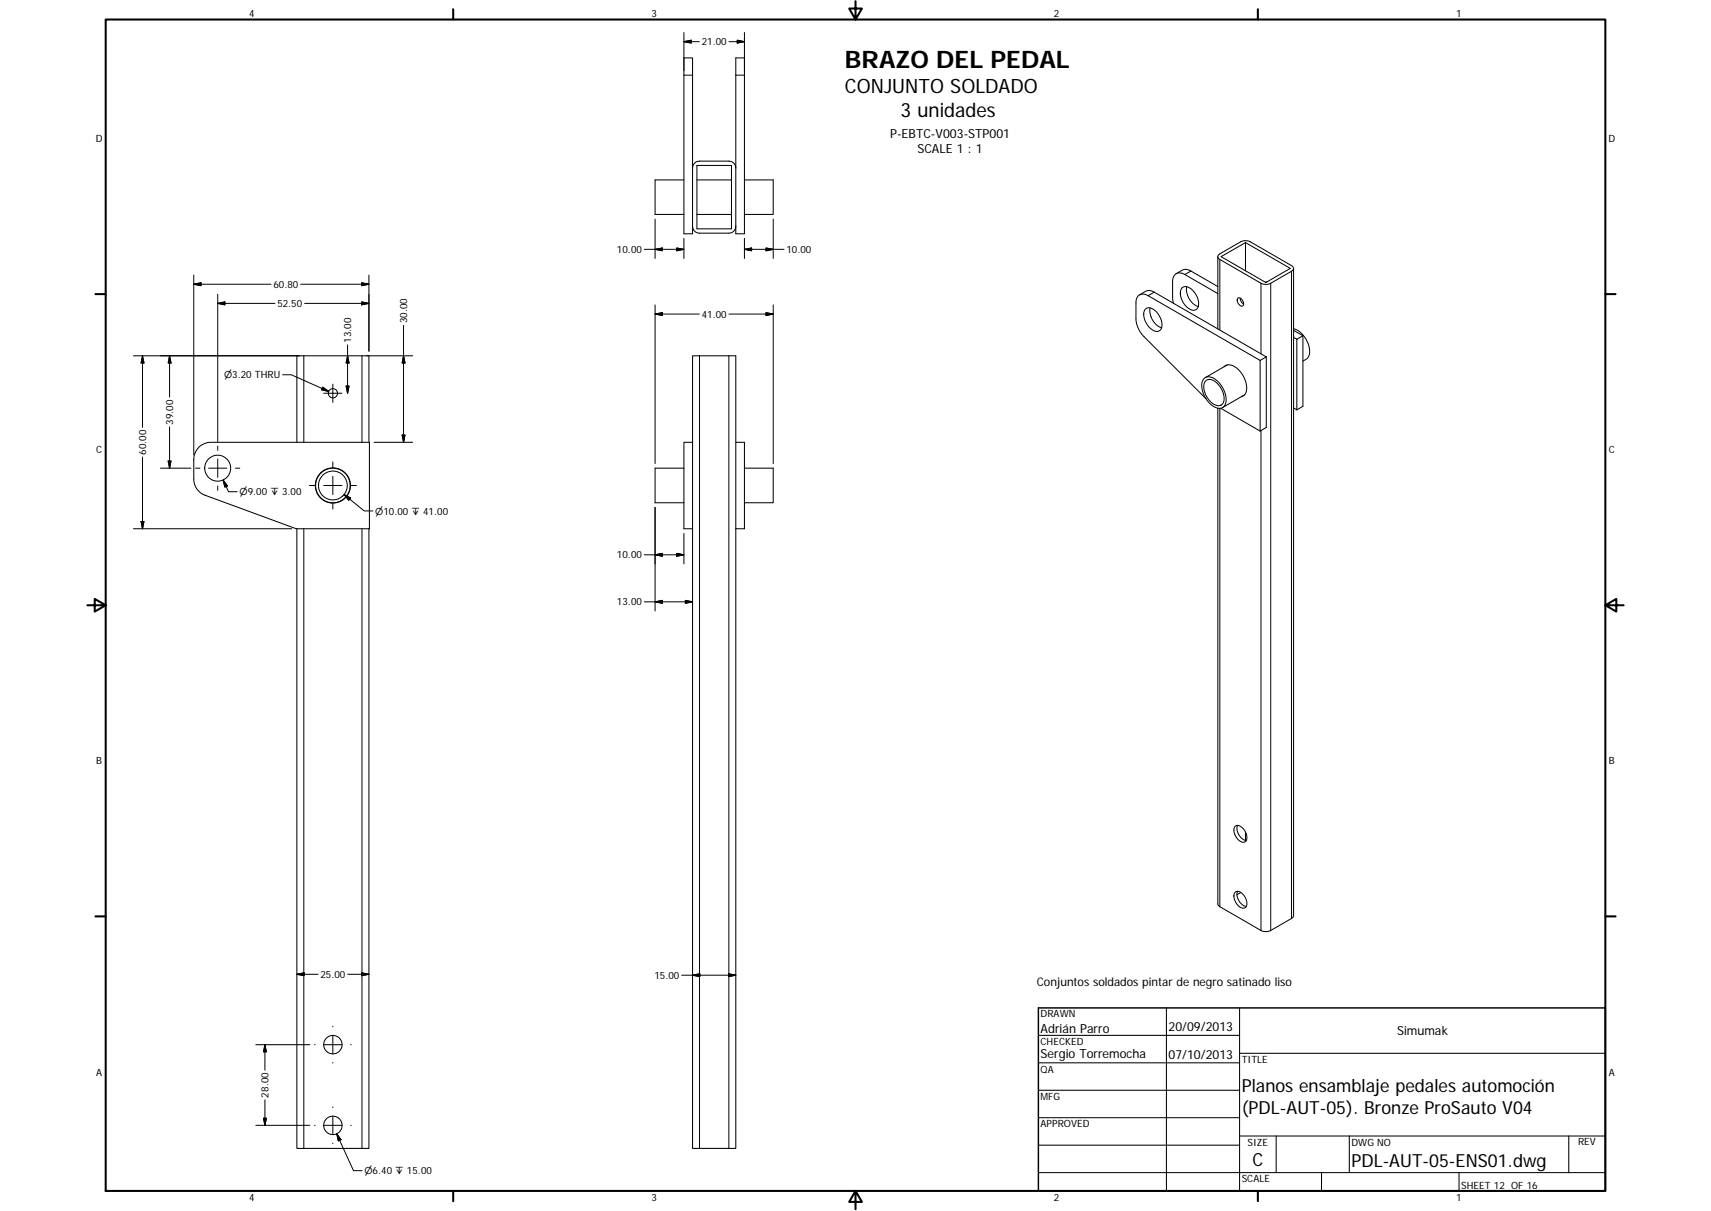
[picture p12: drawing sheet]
<svg xmlns="http://www.w3.org/2000/svg" width="594mm" height="420mm" viewBox="0 0 594 420" stroke-linecap="round" stroke-linejoin="round" font-family="sans-serif">
<g fill="none" stroke="#000" stroke-width=".36">
<path d="M237.5 20.1h3v61h-3zM255.5 20.1h3v61h-3zM240.5 58.3a2.39 2.39 0 0 1 2.4-2.4h10.2a2.42 2.42 0 0 1 2.4 2.4M242 57.4h12v22h-12zM237.5 62.4h-10v12h10M240.5 78.5a2.39 2.39 0 0 0 2.4 2.4h10.2a2.42 2.42 0 0 0 2.4-2.4M242 74.4h12M242 62.4h12M258.5 62.4h10v12h-10M408.4 95l2.1-1.3a3 3 0 0 1 3 .3l9.3 5.4M410.3 100a2.92 2.92 0 0 1 4.3 1.3 4.9 4.9 0 0 1 .9 6 3.4 3.4 0 0 1-4.4-1.9 5.1 5.1 0 0 1-.8-5.4zM412.1 99.5a6.4 6.4 0 0 0 3.9 6.9"/>
<path d="M422.8 89v25.1M423.3 88.2l7.5-4.3a3.8 3.8 0 0 1 3.3 0l14.3 8.3a1.02 1.02 0 0 1 .8 .9 1.02 1.02 0 0 1-.8 1l-7.2 4.2a3.8 3.8 0 0 1-3.4 0l-14.3-8.3a1 1 0 0 1-.6-.8 1 1 0 0 1 .4-1zM424 89l8.4-4.8 15.6 8.9-8.5 4.9zM432.4 84.2v9.8M439.9 97.8l-.6 .1M449.1 93.1v224.6l-.4 .8-7.5 4.3a3.8 3.8 0 0 1-3.4 0l-14.3-8.2-.7-1v-172M395.7 102.3l2.1-1.2a3.1 3.1 0 0 1 3 .3l38.9 22.4M397.6 107.3a2.68 2.68 0 0 1 3.9 .9l.4 .4a5.2 5.2 0 0 1 1 5.8 2.71 2.71 0 0 1-3.9-.9 5.6 5.6 0 0 1-1.4-6.2zM399.4 106.8a6.4 6.4 0 0 0 3.9 6.9M422.8 101.9l-11.4-6.7a2.59 2.59 0 0 0-3-.3 2.59 2.59 0 0 0-1.3 2.8v5.5l.4 2M429.7 103.5a1.75 1.75 0 0 1 2.1 2.3 .95 .95 0 0 1-1 .4 .95 .95 0 0 1-.8-.8 1.75 1.75 0 0 1-.3-1.9zM430.6 103.4v.3a2.31 2.31 0 0 0 1.2 1.8"/>
<path d="M449.1 117.1l1.2 .6M449.1 114.6l3.3 1.9M449.2 114a8.3 8.3 0 0 1 5.2 9.6l-.6 .9-1.4 .8M450.3 117.7v24.5M452.4 116.5l-2.1 1.2M452.4 116.5v24.5l-2.1 1.2M418.1 131.4a3.3 3.3 0 0 1 4.5 .7 8.1 8.1 0 0 1 2.7 8.5 2.73 2.73 0 0 1-4.2 .2 8.4 8.4 0 0 1-3.5-8.8zM418.7 132.1a3.2 3.2 0 0 1 4.2 1.2 5.9 5.9 0 0 1 1.5 6.9 2.86 2.86 0 0 1-4.1-.9 6.3 6.3 0 0 1-1.8-7zM425 127.2a3.2 3.2 0 0 1 4.4 .5 8.5 8.5 0 0 1 3.2 8.6l-.4 .6-1.2 .7M426.1 126.6l-7.6 4.4M432.1 137l-7.6 4.4M437.5 125.1v24.5"/>
<path d="M437.5 125.1l-38.9-22.5a2.59 2.59 0 0 0-2.9-.3 2.59 2.59 0 0 0-1.3 2.8l.2 6.9 .7 2.1 1.2 1.9 22.3 22.3M439.7 123.8l-2.2 1.3M439.7 123.8v24.5l-2.2 1.3M69 155.2a6 6 0 0 1 4.3-1.7h55v30h-25.4l-31.7-11.7a5.9 5.9 0 0 1-3.9-5.6v-6.8a6.1 6.1 0 0 1 1.7-4.2zM103.1 153.5v-30.1h25v30.1M240.5 153.5h-3v30h3M240.5 153.5v30M255.5 153.5h3v30h-3zM255.5 153.5v-30.1h-15v30.1M423.9 141.6l13.6 8M449.1 141.6l1.2 .6M237.5 162.4h-10v12h10"/>
<path d="M258.5 162.4h10v12h-10M103.1 183.5v214.9h22.6h2.4v-214.9M255.5 183.5v214.9h-12.6h-2.4v-214.9M428.7 286.8a2.13 2.13 0 0 1 3.3 1.1 3.2 3.2 0 0 1 .2 4.2 3.6 3.6 0 0 1-3.7-3.3l-.1-1.2zM429.7 286.4a4.3 4.3 0 0 0 3 5.2M432.4 288.7v2.9M428.7 309.7a2.13 2.13 0 0 1 3.3 1.1 3.2 3.2 0 0 1 .2 4.2 3.6 3.6 0 0 1-3.7-3.4l-.1-1.1zM429.7 309.2a4.3 4.3 0 0 0 3 5.3M430.8 309.6l-1.3 .8M360.5 359.2h69.9M405 349.7v63.5M430.4 349.7v63.5"/>
<path d="M360.5 368.7h69.9M360.5 378.3h69.9M430.4 365.4h127M360.5 387.8h69.9M360.5 397.3h69.9M430.4 394.1h127M443.1 394.1v12.7M468.5 394.1v12.7M544.7 394.1v12.7M360.5 406.8h196.9M458.8 406.8v6.4M506.6 406.8v6.4"/>
<circle cx="115.6" cy="136.5" r="1.6"/>
<circle cx="75.6" cy="162.4" r="4.5"/>
<circle cx="115.6" cy="168.4" r="6.1"/>
<circle cx="115.6" cy="168.4" r="5"/>
<circle cx="115.6" cy="168.4" r="6"/>
<circle cx="115.6" cy="362.4" r="3.2"/>
<circle cx="115.6" cy="390.5" r="3.2"/>
</g>
<g fill="none" stroke="#000" stroke-width=".35">
<path d="M237.5 11.3v13.2M237.5 14.5l2.5-.6v1zM237.5 14.5h5.3M253.1 14.5h5.4M256 13.9l2.5 .6-2.5 .4zM258.5 11.3v13.2M237.5 26.1h3M255.5 26.1h3M227.5 76v13.7M268.5 76v13.7M67.3 98.6l2.5-.5v1zM67.3 98.6h26.8"/>
<path d="M67.3 95.4v62.4M104.4 98.6h23.7M125.6 98.1l2.5 .5-2.5 .5zM128.1 95.4v26.5M223.7 86.5h13.8M227.5 86.5l2.5-.5v1zM235 86l2.5 .5-2.5 .5zM237.5 82.7v7M258.5 82.7v7M258.5 86.5l2.5-.5v1zM266 86l2.5 .5-2.5 .5zM272.2 86.5h-13.7"/>
<path d="M413.5 94l-2.1 1.2M423.5 90v24.5M437.8 98.3v24.5M441.2 98.3v224.5M448.4 94.1v224.6M75.6 102.1v51.1M75.6 105.3l2.5-.5v1zM75.6 105.3h19.9M105.8 105.3h22.3M120.7 119.7v16.7M125.6 104.8l2.5 .5-2.5 .5zM140.1 112.9v40.6"/>
<path d="M227.5 105.8v55M227.5 109l2.5-.5v1zM227.5 109h15.3M253.1 109h15.4M266 108.5l2.5 .5-2.5 .5zM268.5 105.8v55M400.8 101.4l-2.2 1.2M46.3 123.4h57.6M49.5 123.4v24.9M49.5 123.4l.5 2.5h-1zM58.9 123.4v14.4M58.9 123.4l.5 2.5h-1z"/>
<path d="M98.1 130h3l13 5.8M105.5 123.4v30.1M112 134.3l2.1 1.5-2.5-.6zM112.4 136.4h6.3M115.6 133.3v6.3M120.2 133.9h1l-.5 2.5zM120.7 123.4l.5 2.5h-1zM125.7 123.4v30.1M127.3 123.4h16M140.1 123.4l.5 2.5h-1zM242.9 123.4v275M253.1 123.4v275"/>
<path d="M49.5 158.6v24.9M58.4 160h1l-.5 2.4zM58.9 148.1v14.3M75.6 154.8v1.5M75.6 159.3v6.3M129.9 153.5h13.4M139.6 150.9h1l-.5 2.6zM423.5 141.7v172.9M437.8 149.4v173.4M55.7 162.4h10.6M67.9 162.4h1.5M72.4 162.4h6.4"/>
<path d="M75.6 168.6v1.5M77.5 166.5l1.8 4.1h3.1M77.5 166.5l1.5 2.1-.9 .4zM81.8 162.4h1.5M107.4 168.4h2M112.4 168.4h6.3M115.6 160.3v2M115.6 165.3v6.3M115.6 174.6v2M119.5 171.6l2.2 1.2-.6 .8zM119.5 171.6l7 5.7h3M121.7 168.4h2.1"/>
<path d="M227.5 176v36M46.3 183.5h55M49 180.9h1l-.5 2.6zM105.5 183.5v214.9M125.7 183.5v214.9M223.7 192.5h13.8M227.5 192.5l2.5-.5v1zM235 192l2.5 .5-2.5 .5zM237.5 185v10.7M223.7 208.8h16.8M227.5 208.8l2.5-.5v1zM238 208.3l2.5 .5-2.5 .5z"/>
<path d="M103.1 338l2.5-.5v1zM103.1 338h7.3M120.7 338h7.4M125.6 337.5l2.5 .5-2.5 .5zM236.7 338.3h18.8M240.5 338.3l2.5-.5v1.1zM253 337.8l2.5 .5-2.5 .6zM115.6 356.1v.2M115.6 359.3v6.3M88.8 362.5h18.8M92 362.5v8.8M92 362.5l.5 2.4h-1z"/>
<path d="M109.2 362.5h.2M112.4 362.5h6.3M115.6 368.6v.2M121.7 362.5h.3M88.8 390.4h18.8M91.5 388h1l-.5 2.4zM92 381.6v8.8M109.2 390.4h.2M112.4 390.4h6.3M115.6 384.1v.2M115.6 387.3v6.3M115.6 396.6v.2"/>
<path d="M116.9 393.4l5.8 12.8h3M116.9 393.4l1.5 2-.9 .5zM121.7 390.4h.3"/>
</g>
<g fill="none" stroke="#000" stroke-width=".71">
<path d="M36.7 6.8h520.7v406.4h-520.7zM157.3 3.2v3.6M297 .4v6.4l-2.2-3.8h4.5l-2.3 3.8M436.7 3.2v3.6M33.1 102h3.6M557.4 102h3.6M30.3 210h6.4l-3.8-2.2v4.4l3.8-2.2M557.4 210l3.8 2.2v-4.4l-3.8 2.2h6.3M33.1 317.9h3.6M557.4 317.9h3.6M157.3 413.2v3.6M297 413.2l2.3 3.8h-4.5l2.2-3.8v6.3"/>
<path d="M436.7 413.2v3.6"/>
</g>
<path d="M360.5 349.7h196.9v63.5h-196.9z" fill="none" stroke="#000" stroke-width=".51"/>
<g fill="#000" stroke="#000" stroke-width=".35">
<path d="M237.5 14.5l2.5-.6v1zM256 13.9l2.5 .6-2.5 .4zM67.3 98.6l2.5-.5v1zM125.6 98.1l2.5 .5-2.5 .5zM227.5 86.5l2.5-.5v1zM235 86l2.5 .5-2.5 .5zM258.5 86.5l2.5-.5v1zM266 86l2.5 .5-2.5 .5zM75.6 105.3l2.5-.5v1zM125.6 104.8l2.5 .5-2.5 .5zM227.5 109l2.5-.5v1zM266 108.5l2.5 .5-2.5 .5z"/>
<path d="M49.5 123.4l.5 2.5h-1zM58.9 123.4l.5 2.5h-1zM112 134.3l2.1 1.5-2.5-.6zM120.2 133.9h1l-.5 2.5zM120.7 123.4l.5 2.5h-1zM140.1 123.4l.5 2.5h-1zM58.4 160h1l-.5 2.4zM139.6 150.9h1l-.5 2.6zM77.5 166.5l1.5 2.1-.9 .4zM119.5 171.6l2.2 1.2-.6 .8zM49 180.9h1l-.5 2.6zM227.5 192.5l2.5-.5v1z"/>
<path d="M235 192l2.5 .5-2.5 .5zM227.5 208.8l2.5-.5v1zM238 208.3l2.5 .5-2.5 .5zM103.1 338l2.5-.5v1zM125.6 337.5l2.5 .5-2.5 .5zM240.5 338.3l2.5-.5v1.1zM253 337.8l2.5 .5-2.5 .6zM92 362.5l.5 2.4h-1zM91.5 388h1l-.5 2.4zM116.9 393.4l1.5 2-.9 .5z"/>
</g>
<text font-size="8.4" x="293.4" y="23.7">BRAZO DEL PEDAL</text>
<g font-size="6.9">
<text x="293.4" y="32.4">CONJUNTO SOLDADO</text>
<text x="312.7" y="40.6">3 unidades</text>
</g>
<g font-size="6.3">
<text x="431.1" y="379">Planos ensamblaje pedales automoción</text>
<text x="431.1" y="386.6">(PDL-AUT-05). Bronze ProSauto V04</text>
<text x="434.8" y="404.7">C</text>
<text x="469.2" y="404.8">PDL-AUT-05-ENS01.dwg</text>
</g>
<g font-size="4.4">
<text x="309.1" y="47.7">P-EBTC-V003-STP001</text>
<text x="318.6" y="53">SCALE 1 : 1</text>
<text x="361.3" y="358.4">Adrián Parro</text>
<text x="405.8" y="357.8">20/09/2013</text>
<text x="485.1" y="359.2">Simumak</text>
<text x="361.3" y="367.1">Sergio Torremocha</text>
<text x="405.8" y="367.3">07/10/2013</text>
</g>
<text font-size="4.1" x="360" y="342.1">Conjuntos soldados pintar de negro satinado liso</text>
<g font-size="3.5">
<text x="86.6" y="5.8">4</text>
<text x="226.3" y="5.8">3</text>
<text x="365.9" y="5.8">2</text>
<text x="505.6" y="5.8">1</text>
<text x="243.6" y="15.7">21.00</text>
<text x="33.2" y="49.4">D</text>
<text x="558.5" y="49.4">D</text>
<text x="214.2" y="87.8">10.00</text>
<text x="273" y="87.8">10.00</text>
<text x="94.9" y="99.9">60.80</text>
<text x="96.3" y="106.6">52.50</text>
<text x="141.4" y="112.1" transform="rotate(-90 141.4 112.1)">30.00</text>
<text x="243.6" y="110.3">41.00</text>
<text x="122" y="118.9" transform="rotate(-90 122 118.9)">13.00</text>
<text x="60.2" y="147.3" transform="rotate(-90 60.2 147.3)">39.00</text>
<text x="33.4" y="157.3">C</text>
<text x="50.8" y="157.8" transform="rotate(-90 50.8 157.8)">60.00</text>
<text x="558.6" y="157.3">C</text>
<text x="214.2" y="193.8">10.00</text>
<text x="214.2" y="210">13.00</text>
<text x="33.4" y="265.2">B</text>
<text x="558.6" y="265.2">B</text>
<text x="111.2" y="339.3">25.00</text>
<text x="227.2" y="339.6">15.00</text>
<text x="361.3" y="353">DRAWN</text>
<text x="361.3" y="362.5">CHECKED</text>
<text x="431.1" y="368.7">TITLE</text>
<text x="33.4" y="373.2">A</text>
<text x="361.3" y="372.1">QA</text>
<text x="558.6" y="373.2">A</text>
<text x="93.3" y="380.8" transform="rotate(-90 93.3 380.8)">28.00</text>
<text x="361.3" y="381.6">MFG</text>
<text x="361.3" y="391.2">APPROVED</text>
<text x="433.2" y="397.5">SIZE</text>
<text x="469.2" y="397.5">DWG NO</text>
<text x="547.9" y="397.4">REV</text>
<text x="431.1" y="410.2">SCALE</text>
<text x="507.3" y="412.4">SHEET 12 OF 16</text>
<text x="86.6" y="416.7">4</text>
<text x="226.3" y="416.7">3</text>
<text x="365.9" y="416.7">2</text>
<text x="505.6" y="416.7">1</text>
</g>
<g font-size="3.3">
<text x="77.8" y="131.3">⌀3.20 THRU</text>
<text x="83.2" y="171.9">⌀9.00 ↧ 3.00</text>
<text x="130.3" y="178.5">⌀10.00 ↧ 41.00</text>
<text x="126.5" y="407.4">⌀6.40 ↧ 15.00</text>
</g>
</svg>
